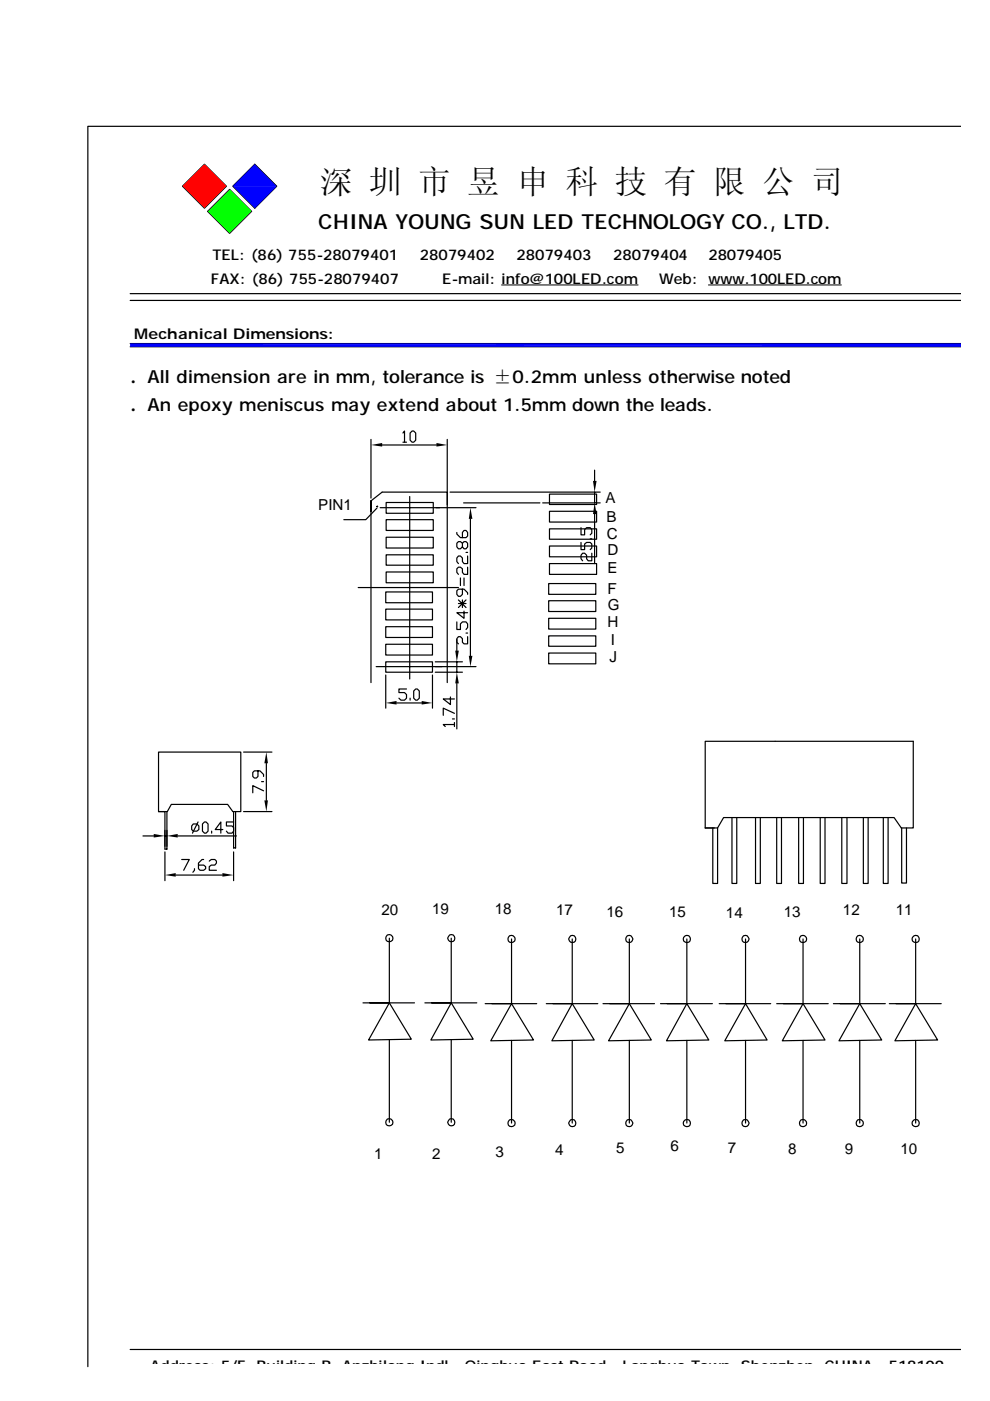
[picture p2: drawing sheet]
<svg xmlns="http://www.w3.org/2000/svg" width="210mm" height="297mm" viewBox="0 0 210 297" stroke-linecap="round" stroke-linejoin="round" font-family="sans-serif">
<path d="M43.3 34.8l4.7 4.7-4.7 4.6-4.6-4.6zM54 34.8l4.7 4.7-4.7 4.6-4.6-4.6zM203.7 26.8h-185.1v263M44 44.8l4.7-4.6 4.6 4.6-4.6 4.7z" fill="none" stroke="#000" stroke-width=".25"/>
<g fill="#f00">
<path d="M43.3 34.8l4.7 4.7h-9.3z"/>
<path d="M38.7 39.5h9.3l-4.7 4.6z"/>
</g>
<g fill="#0f0">
<path d="M44 44.8l4.7-4.6 4.6 4.6z"/>
<path d="M44 44.8h9.3l-4.6 4.7z"/>
</g>
<g fill="#00f">
<path d="M54 34.8l4.7 4.7h-9.3z"/>
<path d="M49.4 39.5h9.3l-4.7 4.6z"/>
</g>
<path d="M106.3 60.4h29M150.2 60.4h28.2" fill="none" stroke="#000" stroke-width=".21"/>
<path d="M27.6 62.3h176.1M27.6 63.7h176.1M27.6 73.5h176.1M27.6 72.8h176.1M27.6 286.1h176.1" fill="none" stroke="#000" stroke-width=".25"/>
<path d="M27.6 72.8h176.1" fill="none" stroke="#00f" stroke-width=".21"/>
<g fill="#00f">
<path d="M27.6 72.8l176.1 .7h-176.1z"/>
<path d="M27.6 72.8h176.1v.7z"/>
</g>
<path d="M27.6 73.5h176.1" fill="none" stroke="#00f" stroke-width=".21"/>
<g fill="none" stroke="#000" stroke-width=".25">
<path d="M78.7 93.2v12.4M81 94.3h11.5M85.4 91.8l.4-.4v2.4M85.4 93.8h.8M87.4 91.4h.3l.4 .4v1.5l-.4 .5h-.3l-.4-.5v-1.5zM94.8 93.2v13.8M126.1 99.7v2.3M78.7 108.4v-2.2v38.5M78.7 106.2l2.3-1.9h13.8v40.4M79.8 107.4h.3M79.9 107.7l-2.3 2.5h-4.7M80 107.3v.2"/>
<path d="M80.6 107.6h20.3M81.9 117.6h10v2.2h-10zM81.9 113.9h10v2.3h-10zM81.9 110.2h10v2.3h-10zM81.9 106.5h10v2.3h-10zM86.9 105.3v38.7M95.4 104.3h31.9M96.9 112.9v.3l.7 .8h1.2l.3-.3v-.8l-.3-.4h-.4l-.4 .4v1.1M98 115.2l.4-.4h.4l.3 .4v.7l-.3 .5h-.4l-.4-.5v-.7l-.4-.4h-.4l-.3 .4v.7l.3 .5h.4l.4-.5M98.3 106.6h16.2M98.8 117.1h.3M99.1 117.9v1.6h-.7l-.4-.4v-.8l-.4-.4h-.4l-.3 .4v.8l.3 .4"/>
<path d="M99.7 110v29.1M115.1 106.6h12.2M116.5 119.5h10v2.3h-10zM116.5 115.8h10v2.3h-10zM116.5 112.1h10v2.2h-10zM116.5 108.4h10v2.3h-10zM116.5 104.8h10v2.2h-10zM123.2 115v1.5h.8v-1.2l.4-.3h.7l.4 .3v.9l-.4 .3M123.2 111.9v1.5h.8v-1.1l.4-.4h.7l.4 .4v.8l-.4 .3M125.1 114.2h.4M125.5 117.3v1.6h-.8l-.3-.4v-.8l-.4-.4h-.5l-.3 .4v.8l.3 .4M126.1 104.3v2.3"/>
<path d="M126.1 109v10.5M75.9 124.6h21.3M81.8 136.6h9.9v2.3h-9.9zM81.8 132.9h9.9v2.3h-9.9zM81.8 129.1h9.9v2.3h-9.9zM81.8 125.5h9.9v2.3h-9.9zM81.9 121.3h10v2.3h-10zM96.9 131.9v1.6h.7v-1.2l.4-.4h.8l.3 .4v.7l-.3 .5M96.9 135.6v2.4M97.2 128h1.6M97.2 127.2l1.6 1.6M97.6 122.5v1.6"/>
<path d="M98 124.9v1.1l-.4 .4h-.4l-.3-.4v-.7l.3-.4h1.2l.7 .8v.3M98 127.2v1.6M98.4 129.6v1.5l-1.5-1.2h2.2M98.4 122.5v1.6M98.8 134.2h.3M98.8 127.2l-1.6 1.6M99.1 135v1.5h-.7l-.4-.3v-.8l-.4-.4h-.4l-.3 .4v.8l.3 .3M99.1 120.3v1.5h-.7l-.4-.4v-.8l-.4-.3h-.4l-.3 .3v.8l.3 .4M116.3 138.5h10v2.2h-10zM116.3 134.8h10v2.2h-10zM116.3 131.1h10v2.3h-10zM116.3 127.4h10v2.3h-10z"/>
<path d="M116.3 123.7h10v2.3h-10zM33.6 159.5h17.5v12.6h-1.7l-1.1-1.6h-12l-.8 1.6h-1.9zM51.6 159.5h6.1M79.8 141.3h21.1M81.8 140.3h9.9v2.2h-9.9zM81.8 143.1v7M84.1 149h5.3M86.2 146.1h-1.6v.7h1.2l.4 .5v.7l-.4 .4h-.8l-.4-.4M87 148v.4M88.1 146.1h.4l.4 .4v1.5l-.4 .4h-.4l-.4-.4v-1.5zM91.7 143.1v7M92.3 140.3h5.7"/>
<path d="M92.3 142.5h5.7M95.5 147.8v1.6l-1.5-1.2h2.4M95.9 152.4h.5M96.4 153.6h-2.4l.4 .4M96.4 151.2l-2.4-1.1v1.6M96.4 153.2v.8M96.9 140.3v2.2M96.9 144.9v9.6M149.5 157.2h44.1v18.3h-2.5l-1.5-2.2h-36.2l-1.3 2.2h-2.6zM30.3 177.2h2.3M33.6 172.1h1.4v7.9h.4v-7.9M35 176.1v3.3"/>
<path d="M35 177.2h.4M37.7 177.2h12.4M41 174.7h.7l.5 .4v.8l-.5 .3h-.7l-.4-.3v-.8zM42 174.3l-1.2 2.3M43.3 174.3h.4l.4 .4v1.5l-.4 .4h-.4l-.4-.4v-1.5zM44.9 176.2v.4M47.2 175.9h-1.6l1.2-1.6v2.3M49.5 174.3h-1.5v.8h1.2l.3 .4v.7l-.3 .4h-.9l-.3-.4M49.5 172.1v7.7h.5v-7.7M51.6 172.1h6.1M54.7 163.4v1.2l-.3 .4h-.5l-.3-.4v-.8l.3-.4h1.2l.8 .8v.4M55.5 165.7h.4"/>
<path d="M55.9 167.7l-2.3-1.1v1.5M56.5 161.8v7.9M149.5 175.5h2M151.1 175.5v11.8h1v-11.8M155.2 173.3v14h1v-14M160.2 173.3v14h1v-14M164.7 173.3v14h1v-14M169.3 173.3v14h1v-14M173.9 173.3v14h1v-14M178.5 173.3v14h1.1v-14M183 173.3v14h1.1v-14M187.3 173.3v14h1v-14"/>
<path d="M191.2 175.5v11.7h1v-11.7M35 180.6v6.1M37.3 185.5h9.9M38.5 182.2h1.6l-1.2 2.3M41.2 184.2v.3l-.3 .4M43.2 182.2h-.4l-.7 .8v1.2l.3 .3h.8l.4-.3v-.4l-.4-.4h-1.1M44.4 182.6l.4-.4h.8l.3 .4v.4l-.3 .4h-.8l-.4 .4v.7h1.5M49.5 180.6v6.1M82.5 198.9v13.7M95.7 198.9v13.7M108.5 199.1v13.7M121.3 199.1v13.7"/>
<path d="M133.4 199.1v13.7M145.6 199.1v13.7M158.1 199.1v13.7M170.3 199.1v13.7M182.3 199.1v13.7M194.1 199.1v13.7M77 212.6h10.9M82.5 212.6l4.7 7.7-9.1 .2zM90.1 212.6h11M95.7 212.6l4.6 7.7-8.9 .2zM102.9 212.8h10.9M108.5 212.8l4.6 7.7-9 .2z"/>
<path d="M115.8 212.8h10.9M121.3 212.8l4.7 7.7-9 .2zM127.8 212.8h11M133.4 212.8l4.7 7.7-9.1 .2zM140 212.8h11M145.6 212.8l4.7 7.7-9 .2zM152.5 212.8h10.9M158.1 212.8l4.5 7.7-8.9 .2zM164.7 212.8h10.9M170.3 212.8l4.6 7.7-9 .2zM176.7 212.8h11M182.3 212.8l4.6 7.7-9 .2z"/>
<path d="M188.6 212.8h11M194.1 212.8l4.7 7.7-9.1 .2zM82.5 220.4v17.5M95.7 220.4v17.5M108.5 220.6v17.5M121.3 220.6v17.5M133.4 220.6v17.5M145.6 220.6v17.5M158.1 220.6v17.5M170.3 220.6v17.5M182.3 220.6v17.5M194.1 220.6v17.5"/>
<circle cx="82.5" cy="198.9" r=".79"/>
<circle cx="95.7" cy="198.9" r=".76"/>
<circle cx="108.4" cy="199.1" r=".79"/>
<circle cx="121.3" cy="199.1" r=".76"/>
<circle cx="133.4" cy="199.1" r=".79"/>
<circle cx="145.6" cy="199.1" r=".76"/>
<circle cx="158" cy="199.1" r=".79"/>
<circle cx="170.2" cy="199.1" r=".79"/>
<circle cx="182.3" cy="199.1" r=".79"/>
<circle cx="194.1" cy="199.1" r=".76"/>
<circle cx="82.5" cy="237.9" r=".79"/>
<circle cx="95.7" cy="237.9" r=".76"/>
<circle cx="108.4" cy="238.1" r=".79"/>
<circle cx="121.3" cy="238.1" r=".76"/>
<circle cx="133.4" cy="238.1" r=".79"/>
<circle cx="145.6" cy="238.1" r=".76"/>
<circle cx="158" cy="238.1" r=".79"/>
<circle cx="170.2" cy="238.1" r=".79"/>
<circle cx="182.3" cy="238.1" r=".79"/>
<circle cx="194.1" cy="238.1" r=".76"/>
</g>
<g fill="#000">
<path d="M78.7 94.3l2.3-.4v.8zM92.5 93.9l2.3 .4-2.3 .4zM99.7 107.6l.5 2.4h-.8zM125.7 102h.8l-.4 2.3zM126.1 106.6l.4 2.4h-.8zM96.5 138h.8l-.4 2.3zM99.4 139.1h.8l-.5 2.2zM81.8 149l2.3-.4v.8zM89.4 148.6l2.3 .4-2.3 .4zM96.9 142.5l.4 2.4h-.8zM32.6 176.8l2.4 .4-2.4 .4zM35.4 177.2l2.3-.4v.8z"/>
<path d="M56.5 159.5l.3 2.3h-.8zM56 169.7h.8l-.3 2.4zM35 185.5l2.3-.4v.8zM47.2 185.1l2.3 .4-2.3 .4z"/>
</g>
<text font-size="6.9" x="67.8" y="41">深 圳 市 昱 申 科 技 有 限 公 司</text>
<text font-size="4.4" x="67.5" y="48.5">CHINA YOUNG SUN LED TECHNOLOGY CO., LTD.</text>
<g font-size="3.8">
<text x="27.7" y="81.1">.All dimension are in mm, tolerance is ±0.2mm unless otherwise noted</text>
<text x="27.7" y="87.2">.An epoxy meniscus may extend about 1.5mm down the leads.</text>
</g>
<g font-size="3.2">
<text x="128.4" y="106.7">A</text>
<text x="67.5" y="108.1">PIN1</text>
<text x="128.6" y="110.7">B</text>
<text x="128.7" y="114.2">C</text>
<text x="128.8" y="117.7">D</text>
<text x="128.8" y="121.5">E</text>
<text x="128.8" y="125.8">F</text>
<text x="128.9" y="129.3">G</text>
<text x="128.8" y="133">H</text>
<text x="129.5" y="136.8">I</text>
<text x="129.2" y="140.4">J</text>
<text x="80.9" y="194.1">20</text>
<text x="91.6" y="193.8">19</text>
<text x="104.9" y="193.8">18</text>
<text x="117.9" y="194.1">17</text>
<text x="128.6" y="194.3">16</text>
<text x="141.9" y="194.3">15</text>
<text x="153.9" y="194.6">14</text>
<text x="166.2" y="194.3">13</text>
<text x="178.7" y="194.1">12</text>
<text x="189.9" y="194.1">11</text>
<text x="79.3" y="245.6">1</text>
<text x="91.6" y="245.6">2</text>
<text x="105.1" y="245.4">3</text>
<text x="117.7" y="244.9">4</text>
<text x="130.6" y="244.4">5</text>
<text x="142.2" y="244.1">6</text>
<text x="154.3" y="244.4">7</text>
<text x="167.1" y="244.6">8</text>
<text x="179.2" y="244.6">9</text>
<text x="190.9" y="244.6">10</text>
</g>
<g font-size="3.1">
<text x="45" y="55.1">TEL: (86) 755-28079401</text>
<text x="89" y="55.1">28079402</text>
<text x="109.5" y="55.1">28079403</text>
<text x="130" y="55.1">28079404</text>
<text x="150.2" y="55.1">28079405</text>
<text x="44.7" y="60.1">FAX: (86) 755-28079407</text>
<text x="93.7" y="60.1">E-mail: info@100LED.com</text>
<text x="139.8" y="60.1">Web: www.100LED.com</text>
<text x="28.4" y="71.9">Mechanical Dimensions:</text>
<text x="31.8" y="290.7">Address: 5/F, Building B, Anzhilong Indl., Qinghua East Road., Longhua Town, Shenzhen</text>
<text x="174.8" y="290.7">CHINA.</text>
<text x="188.5" y="290.7">518109</text>
</g>
</svg>
